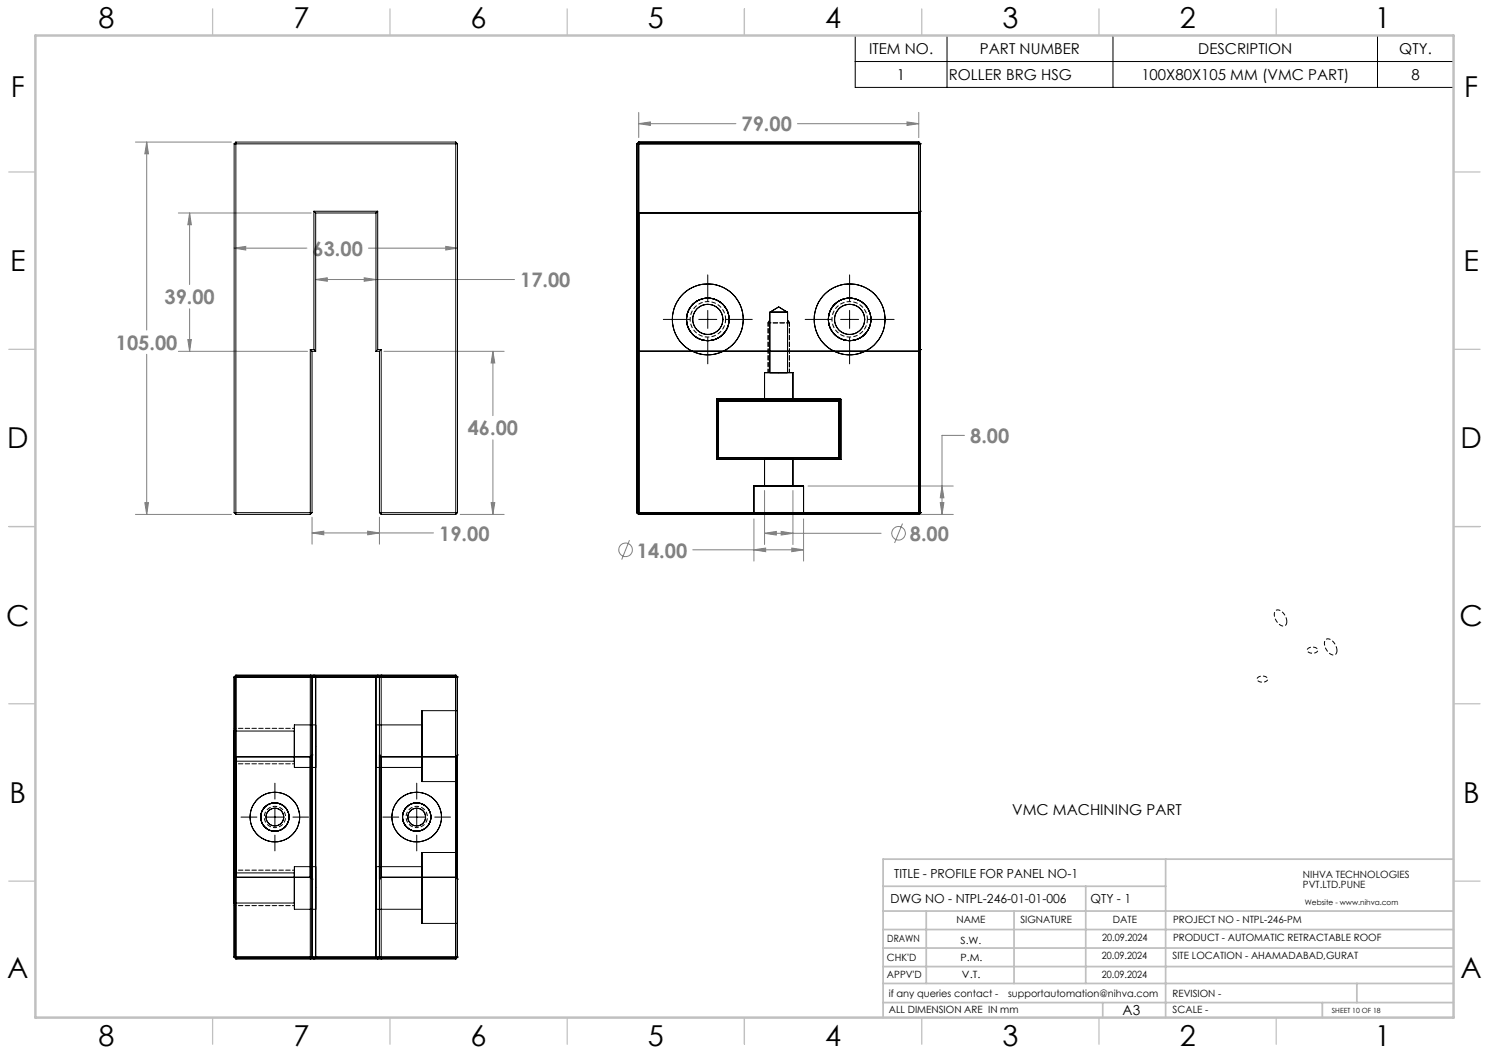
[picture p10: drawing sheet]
<svg xmlns="http://www.w3.org/2000/svg" width="420mm" height="297mm" viewBox="0 0 420 297" stroke-linecap="round" stroke-linejoin="round" font-family="sans-serif">
<g fill="none" stroke="#808080" stroke-width=".28">
<path d="M180.2 34.9l3.2-.5v1zM180.2 31.7v7.1M180.2 34.9h27.4M224.9 34.9h34.3M255.8 34.4l3.4 .5-3.4 .5zM259.2 31.7v7.1M38.2 40.1h27.1M41.4 40.1l.5 3.3h-1zM41.4 40.1v53M50.3 60.1h37.5M53.5 60.1v20.2M53.5 60.1l.5 3.3h-1z"/>
<path d="M66 70h20.6M66 70l3.3-.5v1zM89 78.8h56.1M89 78.8l3.3-.5v1zM102.7 78.3l3.3 .5-3.3 .5zM103.9 70h25.1M125.7 69.5l3.3 .5-3.3 .5zM41.4 99.9v45.2M50.3 99.1h36.4M53 95.8h1l-.5 3.3zM53.5 87.1v12M108.3 99.1h33.9"/>
<path d="M139 99.1l.6 3.3h-1.1zM139 99.1v18.1M139 124.1v21M215.7 138.4v15.2M223.7 138.4v15.2M227.9 137.1h41M265.7 137.1l.5 3.3h-1zM272.1 122.8h-6.4v22.3M38.2 145.1h27.1M40.9 141.8h1l-.5 3.3zM88 150.3l3.3-.5v1zM88 145.9v7.6"/>
<path d="M88 150.3h34.3M103.7 149.8l3.3 .5-3.3 .5zM107 145.9v7.6M129.8 145.1h12.4M138.5 141.8h1.1l-.6 3.3zM177.6 152.4l-2.2 5.4M195.4 155.1h31.3M212.7 146.4v11.9M212.7 155.1l3.3-.5v1zM215.7 150.4h32.8M215.7 150.4l3.3-.5v1zM220.3 149.9l3.4 .5-3.4 .5z"/>
<path d="M223.3 154.6l3.4 .5-3.4 .5zM226.7 146.4v11.9M227.9 145.1h41M254.6 147.7l-2.3 5.4M265.2 141.8h1l-.5 3.3z"/>
<circle cx="176.5" cy="155.1" r="1.91"/>
<circle cx="253.5" cy="150.4" r="1.92"/>
</g>
<path d="M204.7 90.1a5 5 0 0 1-7.4 4.4 5 5 0 0 1-.3-8.7 5 5 0 0 1 7.7 3.9v.4M244.7 90.1a5 5 0 0 1-7.4 4.4 5 5 0 0 1-.3-8.7 5 5 0 0 1 7.7 3.9v.4" fill="none" stroke="#000" stroke-width=".28" stroke-dasharray="1.3 .6" stroke-dashoffset=".2" stroke-linecap="butt"/>
<path d="M357.1 192.2a.76 .76 0 0 0 .4-1 .76 .76 0 0 0-.9-.5 1.37 1.37 0 0 0-2 1.1 2.03 2.03 0 0 0 2.5 .4M371.3 184a.76 .76 0 0 0 .4-.9 .76 .76 0 0 0-.9-.5 1.37 1.37 0 0 0-2 1 2.03 2.03 0 0 0 2.5 .4M77.6 233.4a3 3 0 0 1-2.7-4.4 3 3 0 0 1 5.2-.2 3 3 0 0 1-2.3 4.6h-.2M117.6 233.4a3 3 0 0 1-2.7-4.4 3 3 0 0 1 5.2-.2 3 3 0 0 1-2.3 4.6h-.2" fill="none" stroke="#000" stroke-width=".28" stroke-dasharray="1.3 .6" stroke-dashoffset=".7" stroke-linecap="butt"/>
<path d="M363 175.3a1.17 1.17 0 0 1-.8 1.3 1.17 1.17 0 0 1-1.4-.5 2.98 2.98 0 0 1-.9-3.9 2.55 2.55 0 0 1 3 2.3l.1 .8M377.1 183.5a1.17 1.17 0 0 1-.8 1.2 1.17 1.17 0 0 1-1.3-.5 2.98 2.98 0 0 1-1-3.8 2.55 2.55 0 0 1 3 2.3l.1 .8" fill="none" stroke="#000" stroke-width=".28" stroke-dasharray="1.3 .6" stroke-linecap="butt"/>
<g fill="none" stroke="#000" stroke-width=".28">
<path d="M241.2 10h168.8v14.7h-168.8zM241.2 17.4h168.8M267.1 10v14.7M313.9 10v14.7M388.5 10v14.7M199.6 77.5v7.5M239.6 77.5v7.5M187.1 90.1h7.5M197.1 90.1h5.1M199.6 87.6v5M199.6 95.2v7.4M204.7 90.1h7.5"/>
<path d="M227.1 90.1h7.5M237.1 90.1h5.1M239.6 87.6v5M239.6 95.2v7.4M244.7 90.1h7.5M68 230.5h4.5M75 230.5h5.1M77.5 220.9v4.5M77.5 227.9v5.1M77.5 235.5v4.5M82.6 230.5h4.5M108 230.5h4.5"/>
<path d="M115 230.5h5.1M117.5 220.9v4.5M117.5 227.9v5.1M117.5 235.5v4.5M122.6 230.5h4.5"/>
</g>
<g fill="none" stroke="#c0c0c0" stroke-width=".35">
<path d="M60 2.5v7.5M110 2.5v7.5M160 2.5v7.5M210 2.5v7.5M260 2.5v7.5M310 2.5v7.5M360 2.5v7.5M2.5 48.5h7.5M410 48.5h7.5M2.5 98.5h7.5M410 98.5h7.5M2.5 148.5h7.5"/>
<path d="M410 148.5h7.5M2.5 198.5h7.5M410 198.5h7.5M2.5 248.5h7.5M410 248.5h7.5M60 287v7.5M110 287v7.5M160 287v7.5M210 287v7.5M260 287v7.5M310 287v7.5M360 287v7.5"/>
</g>
<g fill="none" stroke="#c0c0c0" stroke-width=".5">
<path d="M249.1 257h160.9M249.1 250h79.7M261.3 257v20.4M286 257v20.4M306.2 250v27.4M328.8 242.3v44.7M410 242.3h-160.9v44.7M249.1 272.6h160.9M249.1 267.4h160.9M249.1 262.2h160.9M249.1 277.4h160.9M382.7 277.4v5.4"/>
<path d="M249.1 282.8h160.9M311 282.8v4.2M373 282.8v4.2"/>
</g>
<path d="M10 10h400v277h-400z" fill="none" stroke="#c0c0c0" stroke-width=".7"/>
<path d="M216.7 105.1v-14M222.7 105.1v-14" fill="none" stroke="#000" stroke-width=".28" stroke-dasharray="1.3 .6" stroke-dashoffset=".3"/>
<path d="M216.7 91.1l.5-.9M222.7 91.1l-.5-.9M222.7 91.1h-6" fill="none" stroke="#000" stroke-width=".28" stroke-dasharray="1.3 .6" stroke-dashoffset=".5"/>
<path d="M83.1 215.4h-17M83.1 205.4h-17M83.1 255.4h-17M83.1 245.4h-17" fill="none" stroke="#000" stroke-width=".28" stroke-dasharray="1.3 .6" stroke-dashoffset=".7"/>
<path d="M41.4 40.1l.5 3.3h-1zM40.9 141.8h1l-.5 3.3zM66 70l3.3-.5v1zM125.7 69.5l3.3 .5-3.3 .5zM88 150.3l3.3-.5v1zM103.7 149.8l3.3 .5-3.3 .5zM138.5 141.8h1.1l-.6 3.3zM139 99.1l.6 3.3h-1.1zM89 78.8l3.3-.5v1zM102.7 78.3l3.3 .5-3.3 .5zM53.5 60.1l.5 3.3h-1zM53 95.8h1l-.5 3.3zM180.2 34.9l3.2-.5v1zM255.8 34.4l3.4 .5-3.4 .5zM212.7 155.1l3.3-.5v1zM223.3 154.6l3.4 .5-3.4 .5zM265.2 141.8h1l-.5 3.3zM265.7 137.1l.5 3.3h-1zM215.7 150.4l3.3-.5v1zM220.3 149.9l3.4 .5-3.4 .5z" fill="#808080"/>
<g fill="none" stroke="#000" stroke-width=".28">
<path d="M66 40.6h63M66 40.6v104M66.5 40.1v105M66.5 40.1l-.5 .5M66.5 40.1h62.1M88.5 59.6h18M88.5 59.6l.5 .5M88.5 59.6v39M106.5 59.6l-.5 .5M106.5 59.6v39M128.6 40.1v105M128.6 40.1l.4 .5"/>
<path d="M129 40.6v104M179.7 40.6h.1M179.7 59.6h.1M179.7 40.6h79.9M179.7 40.6v104M179.7 59.6l.5 .5M180.2 40.1h.1M180.2 40.1h79M180.2 40.1v105M180.2 40.1l-.5 .5M259.2 40.1h.1M259.2 40.1v105"/>
<path d="M259.2 40.1l.4 .5M259.6 59.6h.1M259.6 40.6h.1M259.6 40.6v104M259.6 59.6l-.4 .5M89 60.1h17M89 60.1v39M106 60.1v39M180.2 60.1h.1M180.2 60.1h79M259.2 60.1h.1M87.5 98.6v46.5"/>
<path d="M87.5 98.6h1M87.5 98.6l.5 .5M88 99.1h1M88 99.1v45.5M88.5 98.6l.5 .5M106 99.1h1M106.5 98.6h1M106.5 98.6l-.5 .5M107 99.1v45.5M107.5 98.6v46.5M107.5 98.6l-.5 .5M179.7 98.6h.1"/>
<path d="M179.7 98.6l.5 .5M180.2 99.1h.1M180.2 99.1h79M217.2 88.1h4.9zM222.1 88.1l-2.5-1.5-2.5 1.5v17M222.1 88.1v17M259.2 99.1h.1M259.6 98.6h.1M259.6 98.6l-.4 .5M202.1 112.6v17M202.1 112.6h35M202.1 112.6l.5 .5"/>
<path d="M202.6 113.1h.1M202.6 113.1h34M202.6 113.1v16M215.7 113.1h7.9zM215.7 105.1h8zM215.7 105.1v8M217.2 105.1h4.9zM223.7 105.1v8M236.6 113.1h.1M236.6 113.1v16M237.1 112.6v17M237.1 112.6l-.5 .5"/>
<path d="M202.1 129.6h35M202.6 129.1h.1M202.6 129.1h34M202.6 129.1l-.5 .5M212.7 137.1h14zM212.7 137.1v8M215.7 129.1h8zM215.7 137.1h8zM215.7 129.1v8M223.7 129.1v8M226.7 137.1v8M236.6 129.1h.1"/>
<path d="M236.6 129.1l.5 .5M66 144.6h22M66 144.6l.5 .5M66.5 145.1h21M88 144.6l-.5 .5M107 144.6h22M107 144.6l.5 .5M107.5 145.1h21.1M129 144.6l-.4 .5M179.7 144.6h.1M179.7 144.6h79.9M179.7 144.6l.5 .5"/>
<path d="M180.2 145.1h.1M180.2 145.1h79M212.7 145.1h14zM259.2 145.1h.1M259.6 144.6h.1M259.6 144.6l-.4 .5M66 191h.1M66 191v78.9M66 191h63M66.5 190.5h.1M66.5 190.5v79.9M66.5 190.5h62.1"/>
<path d="M66.5 190.5l-.5 .5M87.5 190.5h.1M87.5 190.5v79.9M87.5 190.5l.5 .5M88 191h.1M88 191v78.9M88.5 190.5h.1M88.5 190.5l.5 .5M89 191h.1M89 191v78.9M106 191h.1M106 191v78.9"/>
<path d="M106.5 190.5h.1M106.5 190.5l-.5 .5M107 191h.1M107 191v78.9M107.5 190.5h.1M107.5 190.5v79.9M107.5 190.5l-.5 .5M128.6 190.5h.1M128.6 190.5v79.9M128.6 190.5l.4 .5M129 191h.1M129 191v78.9"/>
<path d="M66 212.9h.1M66 206.2v8.5zM66 214.7h17M66 206.2h17M66 212.9l.5 .6M66.5 213.5h.1M66.5 213.5h21M83 204.5v12zM83 206.2v8.5zM83 216.5h6M83 204.5h6M87.5 213.5h.1"/>
<path d="M88 212.9h.1M88 212.9l-.5 .6M89 204.5v12zM106 204.5v12zM106 216.5h13M106 204.5h13M107 212.9h.1M107 212.9l.5 .6M107.5 213.5h.1M107.5 213.5h21.1M119 200.4v20zM119 204.5v12z"/>
<path d="M119 200.4h10M128.6 213.5h.1M129 212.9h.1M129 200.4v20zM129 212.9l-.4 .6M119 220.4h10M66 248h.1M66 246.2v8.5zM66 254.7h17M66 246.2h17M66.5 247.4h.1M66.5 247.4h21"/>
<path d="M66.5 247.4l-.5 .6M83 244.4v12.1zM83 246.2v8.5zM83 256.5h6M83 244.4h6M87.5 247.4h.1M87.5 247.4l.5 .6M88 248h.1M89 244.4v12.1zM106 244.4v12.1zM106 256.5h13M106 244.4h13"/>
<path d="M107 248h.1M107.5 247.4h.1M107.5 247.4h21.1M107.5 247.4l-.5 .6M119 240.4v20.1zM119 244.4v12.1zM119 240.4h10M128.6 247.4h.1M128.6 247.4l.4 .6M129 248h.1M129 240.4v20.1zM66 269.9h.1"/>
<path d="M66 269.9h63M66 269.9l.5 .5M66.5 270.4h.1M66.5 270.4h62.1M87.5 270.4h.1M88 269.9h.1M88 269.9l-.5 .5M88.5 270.4h.1M89 269.9h.1M89 269.9l-.5 .5M106 269.9h.1M106 269.9l.5 .5"/>
<path d="M106.5 270.4h.1M107 269.9h.1M107 269.9l.5 .5M107.5 270.4h.1M119 260.5h10M128.6 270.4h.1M129 269.9h.1M129 269.9l-.4 .5"/>
<circle cx="199.7" cy="90.1" r="10"/>
<circle cx="199.7" cy="90.1" r="6"/>
<circle cx="199.7" cy="90.1" r="4.2"/>
<circle cx="239.6" cy="90.1" r="6"/>
<circle cx="239.7" cy="90.1" r="10"/>
<circle cx="239.7" cy="90.1" r="4.3"/>
<circle cx="239.7" cy="90.1" r="6"/>
<circle cx="77.5" cy="230.4" r="4"/>
<circle cx="77.5" cy="230.5" r="7"/>
<circle cx="77.5" cy="230.4" r="2.49"/>
<circle cx="77.5" cy="230.5" r="2.51"/>
<circle cx="77.5" cy="230.5" r="4"/>
<circle cx="117.5" cy="230.4" r="4"/>
<circle cx="117.5" cy="230.5" r="7"/>
<circle cx="117.5" cy="230.4" r="2.49"/>
<circle cx="117.5" cy="230.5" r="2.51"/>
<circle cx="117.5" cy="230.5" r="4"/>
</g>
<g font-size="8.1">
<text x="27.8" y="8">8</text>
<text x="82.8" y="8">7</text>
<text x="132.8" y="8">6</text>
<text x="182.8" y="8">5</text>
<text x="232.8" y="8">4</text>
<text x="282.8" y="8">3</text>
<text x="332.8" y="8">2</text>
<text x="387.8" y="8">1</text>
<text x="3" y="27.2">F</text>
<text x="413" y="27.2">F</text>
<text x="2.8" y="76.5">E</text>
<text x="412.8" y="76.5">E</text>
<text x="2" y="126.5">D</text>
<text x="412" y="126.5">D</text>
<text x="1.7" y="176.5">C</text>
<text x="411.7" y="176.5">C</text>
<text x="2.7" y="226.5">B</text>
<text x="412.7" y="226.5">B</text>
<text x="2" y="275.7">A</text>
<text x="412" y="275.7">A</text>
<text x="27.8" y="295">8</text>
<text x="82.8" y="295">7</text>
<text x="132.8" y="295">6</text>
<text x="182.8" y="295">5</text>
<text x="232.8" y="295">4</text>
<text x="282.8" y="295">3</text>
<text x="332.8" y="295">2</text>
<text x="387.8" y="295">1</text>
</g>
<g font-size="5.6" fill="#808080">
<text x="209.2" y="37.1">79.00</text>
<text x="88.2" y="72.2">63.00</text>
<text x="146.7" y="81">17.00</text>
<text x="46.4" y="85.8">39.00</text>
<text x="32.7" y="98.7">105.00</text>
<text x="131.9" y="122.8">46.00</text>
<text x="273.7" y="125">8.00</text>
<text x="123.9" y="152.5">19.00</text>
<text x="256.6" y="152.6">8.00</text>
<text x="179.6" y="157.3">14.00</text>
</g>
<g font-size="4.2">
<text x="245.1" y="15.2">ITEM NO.</text>
<text x="276.4" y="15.2">PART NUMBER</text>
<text x="338" y="15.2">DESCRIPTION</text>
<text x="394.7" y="15.2">QTY.</text>
<text x="253" y="22.5">1</text>
<text x="267.6" y="22.5">ROLLER BRG HSG</text>
<text x="321.9" y="22.5">100X80X105 MM (VMC PART)</text>
<text x="398.1" y="22.5">8</text>
<text x="285.5" y="229.8">VMC MACHINING PART</text>
</g>
<text font-size="3.9" x="316.7" y="286.4">A3</text>
<g font-size="3.5">
<text x="252.2" y="247.7">TITLE - PROFILE FOR PANEL NO-1</text>
<text x="251.2" y="254.8">DWG NO - NTPL-246-01-01-006</text>
<text x="307.6" y="254.8">QTY - 1</text>
</g>
<g font-size="2.8">
<text x="367.5" y="247.7">NIHVA TECHNOLOGIES</text>
<text x="367.5" y="250.5">PVT.LTD.PUNE</text>
<text x="269.8" y="260.4">NAME</text>
<text x="287.8" y="260.4">SIGNATURE</text>
<text x="313.9" y="260.5">DATE</text>
<text x="330.9" y="260.5">PROJECT NO - NTPL-246-PM</text>
<text x="250.3" y="265.7">DRAWN</text>
<text x="270.9" y="266.1">S.W.</text>
<text x="310.9" y="265.5">20.09.2024</text>
<text x="330.9" y="265.5">PRODUCT - AUTOMATIC RETRACTABLE ROOF</text>
<text x="250.2" y="271.1">CHK'D</text>
<text x="250.2" y="275.8">APPV'D</text>
<text x="270.9" y="271.1">P.M.</text>
<text x="271.3" y="275.8">V.T.</text>
<text x="310.8" y="270.6">20.09.2024</text>
<text x="310.8" y="275.8">20.09.2024</text>
<text x="330.7" y="270.6">SITE LOCATION - AHAMADABAD,GURAT</text>
<text x="250.7" y="281.1">if any queries contact -</text>
<text x="284.3" y="281.1">supportautomation@nihva.com</text>
<text x="330.7" y="281.1">REVISION -</text>
<text x="250.7" y="285.6">ALL DIMENSION ARE IN mm</text>
<text x="330.7" y="285.6">SCALE -</text>
</g>
<text font-size="2.1" x="368.1" y="255.1">Website - www.nihva.com</text>
<text font-size="2" x="375.7" y="285.6">SHEET 10 OF 18</text>
</svg>
